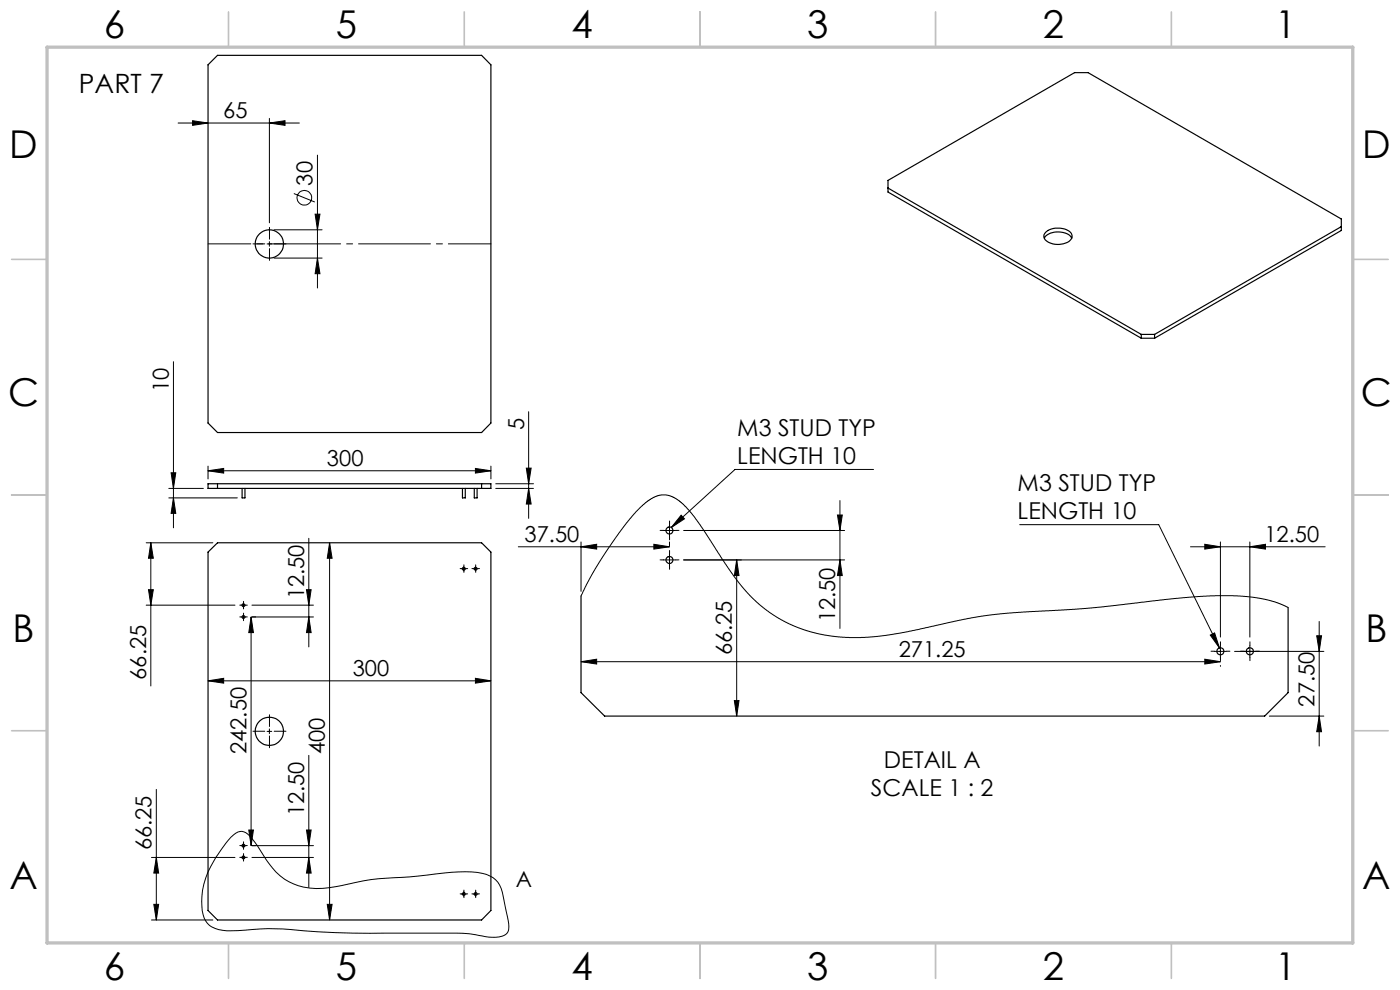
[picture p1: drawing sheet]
<svg xmlns="http://www.w3.org/2000/svg" width="297mm" height="210mm" viewBox="0 0 297 210" stroke-linecap="round" stroke-linejoin="round" font-family="sans-serif">
<g fill="none" stroke="#000" stroke-width=".21">
<path d="M37.8 26.1h25.7M40.9 25.6l3.2 .5-3.2 .5zM57.1 26.1l3.4-.5v1zM57.1 25.1v22.2M67.3 32.9v28.2M56.7 51.7h.9M57.1 51.3v.9M58.1 48.7h10.2M58.1 54.7h10.2M62.3 41.1l4.5 1.8M66.9 45.4h1l-.6 3.3zM67.3 54.7l.6 3.4h-1z"/>
<path d="M36.8 76.7v35.3M44.1 99.9l3.3-.5v1zM44.1 98.9v2.7M44.1 99.9h60M100.9 99.4l3.2 .5-3.2 .5zM104.1 98.9v2.7M111.7 99.3h1l-.6 3.3zM112.1 87.3v22.7M185.3 99.6h-29.4l-13.5 12.3M31 115.1h14.2M32 115.1l.5 3.3h-1zM32 115.1v30.4"/>
<path d="M35.8 103.6h7.3M35.8 105.6h14.5M36.3 100.3h1l-.5 3.3zM36.8 105.6l.5 3.3h-1zM65.5 114.2v23M69.9 115.1l.5 3.3h-1zM69.9 115.1v80M105.2 102.6h8M105.2 103.6h8M110 116h32M112.1 103.6l.6 3.3h-1zM123.3 116l3.3-.5v1z"/>
<path d="M123.3 115v10.4M138.7 115.5l3.3 .5-3.3 .5zM140.8 112.5h2.5M140.8 118.8h2.5M142 115v.8M142 111.3v2.5M142 117.5v2.5M144.5 109.3l.7 .8-2.8 1.8zM145 118.8h34.2M145 112.5h34.2M156.3 118.8l.5 3.3h-1zM156.3 118.8v33.1"/>
<path d="M177.7 109.2h1l-.5 3.3zM178.2 118.8l.5 3.3h-1zM178.2 106.2v27.1M216.3 111.3h29.5l12.9 26.1M252.6 116h28.5M255.6 115.5l3.3 .5-3.3 .5zM258.9 115v20.1M265.1 116l3.4-.5v1zM265.1 115v20.1M31 128.4h18.8M31.5 125.1h1l-.5 3.3zM51.2 128.4h.9"/>
<path d="M51.2 130.9h.9M51.6 127.9v1M51.6 130.4v1M53.3 130.9l.5 3.3h-1zM53.3 130.9v48.5M53.4 128.4h13.1M53.4 130.9h13.1M65 125.1h1l-.5 3.3zM65.5 130.9l.5 3.3h-1zM97.9 120.6h1M98.4 120.1v1M100.4 120.6h1"/>
<path d="M100.9 120.1v1M123.3 126.4l1.8-3.6 2.8-4.7 3.2-4.7 3-3.9 2.2-2.3 1.9-1.4 1.7-.8h1.4l1.2 .3 1.3 .7 1.5 1.3 1.1 1.2 2.1 2.8 7.1 10.8 2.4 3.1 2.5 2.5 2.7 2.1 3.9 2.4 3.5 1.4 4.3 1.1 5.3 .5 6-.2 6-.9 12.3-2.7 6.1-1 6.5-.6 14.5-.8 15.5-1.8 8.2-.7 6.3-.1 4.2 .3 4.4 .9 3.1 1.3M255.6 139.8l3.3 .6-3.3 .5zM256.8 134.7l.9-.4 1 3.1zM257.6 138.2h2.5M258.9 136.9v2.5M261.9 138.2h18.9M265.1 136.9v2.5M279.3 134.9h1.1l-.5 3.3zM279.9 131.8v26.4M44.1 144.4l3.3-.5v1zM44.1 144.4h60"/>
<path d="M56.7 155.1h.9M57.1 154.6v1M100.9 143.9l3.2 .5-3.2 .5zM123.3 140.4l3.3-.6v1.1zM123.3 140.4h135.6M155.8 148.6h1l-.5 3.3zM258.9 141.2v.1M269.3 151.9h11.5M279.9 151.9l.5 3.3h-1.1zM33.2 167.5v27.6M49 177.6a2.49 2.49 0 0 1 3.1-1 19.7 19.7 0 0 1 4.4 5.8 12.5 12.5 0 0 0 13.3 5.9l1.4-.2a62 62 0 0 1 15.7-2.1l1.8-.2a53.1 53.1 0 0 1 12.5-.7 5.5 5.5 0 0 1 5.6 5.4l1.1 5.4a2.12 2.12 0 0 1-2 2.8 20.7 20.7 0 0 1-6.3-.6l-6.6-.2a355.7 355.7 0 0 1-28.5-.5 58.4 58.4 0 0 0-14 0 9.4 9.4 0 0 1-6-1.1 5.2 5.2 0 0 1-1.7-4.1 17.7 17.7 0 0 1 4-11.8zM51.2 179.4h.9"/>
<path d="M51.6 178.9v1M52.8 176.1h1l-.5 3.3zM53.4 179.4h13.1M65 176.1h1l-.5 3.3zM65.5 160.2v28M32.1 181.9h17.7M32.1 195.1h13.1M32.6 191.8h1.1l-.5 3.3zM33.2 181.9l.5 3.3h-1.1zM51.2 181.9h.9M51.6 181.4v1M53.4 181.9h13.1"/>
<path d="M65.5 181.9l.5 3.3h-1zM69.4 191.8h1l-.5 3.3zM97.9 189.6h1M98.4 189.1v1M100.4 189.6h1M100.9 189.1v1"/>
<circle cx="64.6" cy="41.9" r="1.56"/>
</g>
<g fill="none" stroke="#000" stroke-width=".21" stroke-dasharray="15.2 1.3 1.3 1.3">
<path d="M56.2 51.7h-2.5M57.2 50.7v-2.5M57.2 52.7v2.5M58.2 51.7h2.5M140.8 112.5h-.8M140.8 118.8h-.8M142 111.3v-.8M142 113.8v.7M142 117.5v-.7M143.3 112.5h.7M143.3 118.8h.7M51.2 128.4h-.3"/>
<path d="M51.2 130.9h-.3M51.7 127.9v-.3M51.7 128.9v.3M51.7 130.4v-.3M51.7 131.4v.3M52.2 128.4h.3M52.2 130.9h.3M97.9 120.6h-.3M98.4 120.1v-.3M98.4 121.1v.3M98.9 120.6h.3M100.4 120.6h-.3"/>
<path d="M100.9 120.1v-.3M100.9 121.1v.3M101.4 120.6h.3M142 120v.8M257.7 138.1h-.8M258.9 136.9v-.8M258.9 139.4v.7M260.2 138.1h.7M263.9 138.1h-.7M265.2 136.9v-.8M265.2 139.4v.7M266.4 138.1h.8"/>
<path d="M56.2 155.1h-2.5M57.2 154.1v-2.5M57.2 156.1v2.5M58.2 155.1h2.5M51.2 179.4h-.3M51.7 178.9v-.3M51.7 179.9v.3M52.2 179.4h.3M51.2 181.9h-.3M51.7 181.4v-.3M51.7 182.4v.3M52.2 181.9h.3"/>
<path d="M97.9 189.6h-.3M98.4 189.1v-.3M98.4 190.1v.3M98.9 189.6h.3M100.4 189.6h-.3M100.9 189.1v-.3M100.9 190.1v.3M101.4 189.6h.3"/>
</g>
<path d="M44.2 51.7h60" fill="none" stroke="#000" stroke-width=".21" stroke-dasharray="15.2 1.3 1.3 1.3" stroke-dashoffset="6.2"/>
<g fill="none" stroke="#c0c0c0" stroke-width=".35">
<path d="M48.5 2.5v7.5M98.5 2.5v7.5M148.5 2.5v7.5M198.5 2.5v7.5M248.5 2.5v7.5M2.5 55h7.5M287 55h7.5M2.5 105h7.5M287 105h7.5M2.5 155h7.5M287 155h7.5M48.5 200v7.5"/>
<path d="M98.5 200v7.5M148.5 200v7.5M198.5 200v7.5M248.5 200v7.5"/>
</g>
<path d="M10 10h277v190h-277z" fill="none" stroke="#c0c0c0" stroke-width=".7"/>
<g fill="#000">
<path d="M57.1 26.1l3.4-.5v1zM40.9 25.6l3.2 .5-3.2 .5z"/>
<path d="M44.1 99.9l3.3-.5v1zM100.9 99.4l3.2 .5-3.2 .5z"/>
<path d="M69.9 115.1l.5 3.3h-1zM69.4 191.8h1l-.5 3.3zM33.2 181.9l.5 3.3h-1.1zM32.6 191.8h1.1l-.5 3.3zM65 125.1h1l-.5 3.3zM65.5 130.9l.5 3.3h-1zM156.3 118.8l.5 3.3h-1zM155.8 148.6h1l-.5 3.3zM279.3 134.9h1.1l-.5 3.3zM279.9 151.9l.5 3.3h-1.1z"/>
<path d="M111.7 99.3h1l-.6 3.3zM112.1 103.6l.6 3.3h-1zM36.3 100.3h1l-.5 3.3zM36.8 105.6l.5 3.3h-1zM53.3 130.9l.5 3.3h-1zM52.8 176.1h1l-.5 3.3zM66.9 45.4h1l-.6 3.3zM67.3 54.7l.6 3.4h-1z"/>
<path d="M138.7 115.5l3.3 .5-3.3 .5zM123.3 116l3.3-.5v1zM255.6 139.8l3.3 .6-3.3 .5zM123.3 140.4l3.3-.6v1.1z"/>
<path d="M255.6 115.5l3.3 .5-3.3 .5zM265.1 116l3.4-.5v1z"/>
<path d="M31.5 125.1h1l-.5 3.3zM32 115.1l.5 3.3h-1z"/>
<path d="M256.8 134.7l.9-.4 1 3.1zM144.5 109.3l.7 .8-2.8 1.8z"/>
<path d="M44.1 144.4l3.3-.5v1zM100.9 143.9l3.2 .5-3.2 .5z"/>
<path d="M65.5 181.9l.5 3.3h-1zM65 176.1h1l-.5 3.3zM178.2 118.8l.5 3.3h-1zM177.7 109.2h1l-.5 3.3z"/>
</g>
<g fill="none" stroke="#000" stroke-width=".25">
<path d="M44.1 13.7l2-2h56.1l1.9 2v76l-1.9 2h-56.1l-2-2zM188.4 39.9l53.7 31M221.5 50.5a4 4 0 0 1 5.4-.6l.5 .6M221.8 49.3a4.2 4.2 0 0 1 5.5 .2 1.42 1.42 0 0 1-1.3 2.1 3.9 3.9 0 0 1-4.4-1l-.1-.8zM284.6 48.1l-39.7 22.8M242.1 71.7l-53.7-31v-2.4l39.6-22.9h2.8l53.8 31.1v2.4l-39.7 22.8M242.1 70.9h2.8M242.1 70.9v.8M242.1 71.7h2.8M244.9 70.9v.8M44.1 117.1l2-2h56.1l1.9 2v76l-1.9 2h-56.1l-2-2zM44.1 102.6h60v1h-60z"/>
<path d="M46.1 102.6v1M51.4 103.6v2h.6v-2M98.1 103.6v2h.6v-2M100.6 103.6v2h.6v-2M102.2 102.6v1M123.3 126.4v20.5l5 5h140l5-5v-18"/>
<circle cx="57.1" cy="51.7" r="3"/>
<circle cx="142" cy="112.5" r=".75"/>
<circle cx="142" cy="118.8" r=".74"/>
<circle cx="51.6" cy="128.4" r=".31"/>
<circle cx="51.6" cy="130.9" r=".31"/>
<circle cx="98.4" cy="120.6" r=".3"/>
<circle cx="100.9" cy="120.6" r=".3"/>
<circle cx="258.9" cy="138.2" r=".74"/>
<circle cx="265.1" cy="138.2" r=".74"/>
<circle cx="57.1" cy="155.1" r="2.99"/>
<circle cx="51.7" cy="179.4" r=".29"/>
<circle cx="51.6" cy="181.9" r=".31"/>
<circle cx="98.4" cy="189.6" r=".31"/>
<circle cx="100.9" cy="189.6" r=".31"/>
</g>
<g font-size="8.1">
<text x="22" y="8">6</text>
<text x="71.2" y="8">5</text>
<text x="121.2" y="8">4</text>
<text x="171.3" y="8">3</text>
<text x="221.3" y="8">2</text>
<text x="270.5" y="8">1</text>
<text x="2" y="33.6">D</text>
<text x="289" y="33.6">D</text>
<text x="1.7" y="86.1">C</text>
<text x="288.7" y="86.1">C</text>
<text x="2.7" y="136.1">B</text>
<text x="289.7" y="136.1">B</text>
<text x="2" y="188.6">A</text>
<text x="289" y="188.6">A</text>
<text x="22" y="208">6</text>
<text x="71.2" y="208">5</text>
<text x="121.2" y="208">4</text>
<text x="171.3" y="208">3</text>
<text x="221.3" y="208">2</text>
<text x="270.5" y="208">1</text>
</g>
<text font-size="5.6" x="16.7" y="19.7">PART 7</text>
<g font-size="4.9">
<text x="156.4" y="92.5">M3 STUD TYP</text>
<text x="156.4" y="98.4">LENGTH 10</text>
<text x="215.9" y="104.2">M3 STUD TYP</text>
<text x="215.9" y="110.2">LENGTH 10</text>
<text x="187.5" y="162.8">DETAIL A</text>
<text x="184.8" y="168.8">SCALE 1 : 2</text>
</g>
<g font-size="4.7">
<text x="47.4" y="25.1">65</text>
<text x="66.3" y="39.4" transform="rotate(-90 66.3 39.4)">30</text>
<text x="35.8" y="83.2" transform="rotate(-90 35.8 83.2)">10</text>
<text x="111.2" y="91.2" transform="rotate(-90 111.2 91.2)">5</text>
<text x="69.4" y="98.8">300</text>
<text x="111.3" y="114.9">37.50</text>
<text x="268.2" y="114.9">12.50</text>
<text x="64.5" y="127.1" transform="rotate(-90 64.5 127.1)">12.50</text>
<text x="177.2" y="132" transform="rotate(-90 177.2 132)">12.50</text>
<text x="74.8" y="143.4">300</text>
<text x="155.3" y="139" transform="rotate(-90 155.3 139)">66.25</text>
<text x="190.7" y="139.3">271.25</text>
<text x="31" y="144.2" transform="rotate(-90 31 144.2)">66.25</text>
<text x="278.9" y="149.9" transform="rotate(-90 278.9 149.9)">27.50</text>
<text x="52.3" y="160" transform="rotate(-90 52.3 160)">242.50</text>
<text x="68.9" y="160" transform="rotate(-90 68.9 160)">400</text>
<text x="64.5" y="173.1" transform="rotate(-90 64.5 173.1)">12.50</text>
<text x="32.1" y="180.4" transform="rotate(-90 32.1 180.4)">66.25</text>
<text x="109.4" y="188.1">A</text>
</g>
</svg>
